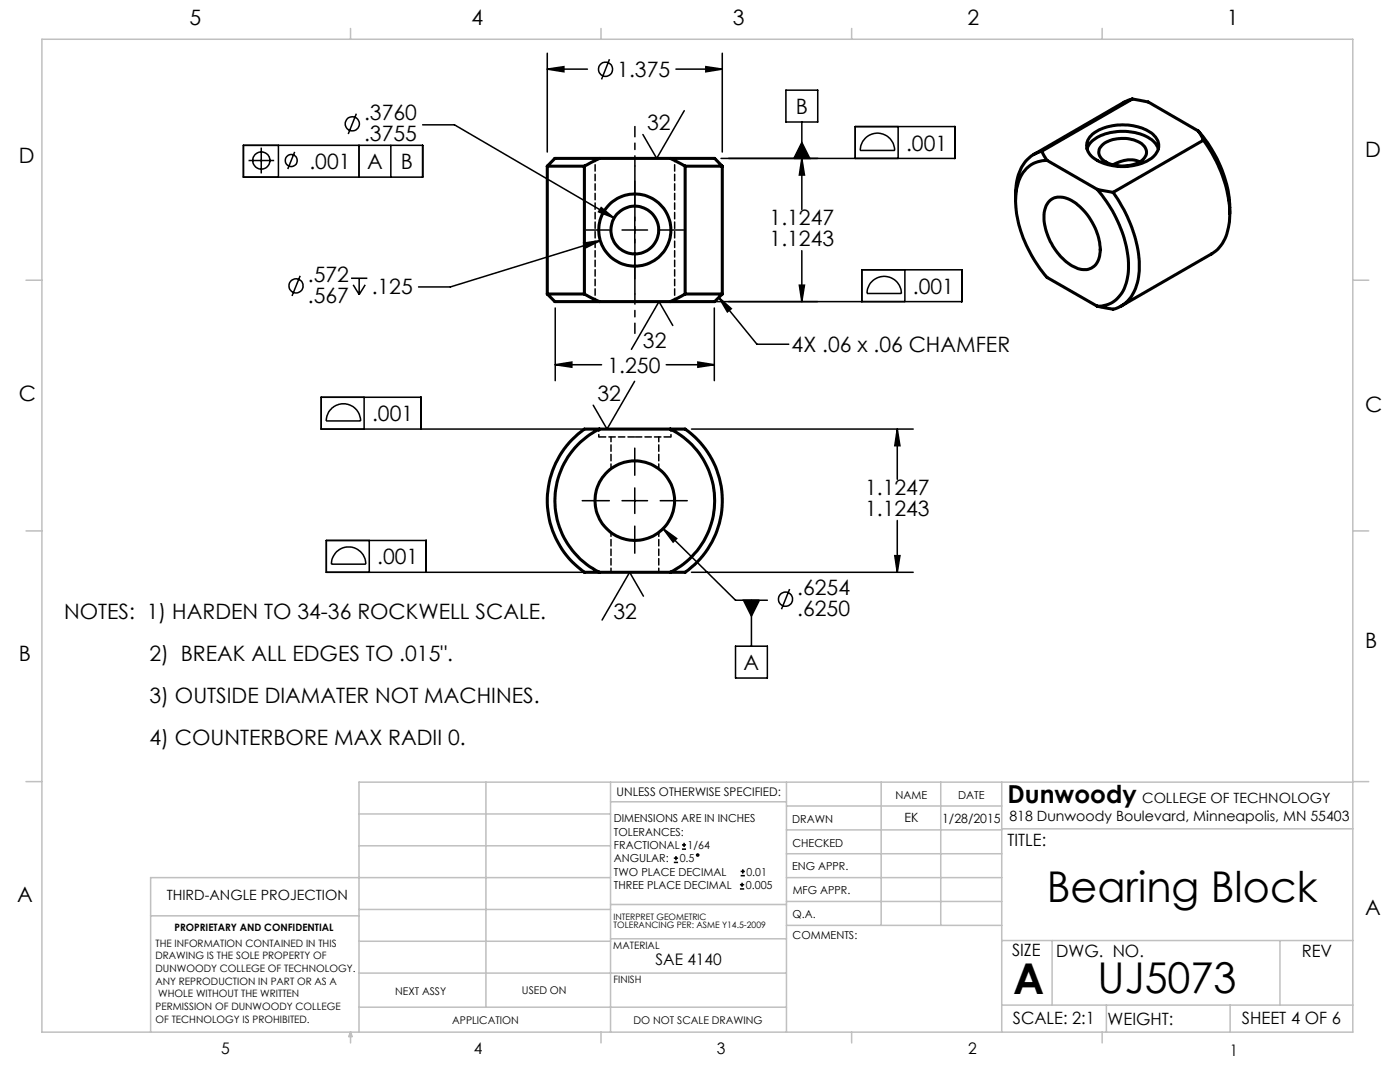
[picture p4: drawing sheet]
<svg xmlns="http://www.w3.org/2000/svg" width="279mm" height="216mm" viewBox="0 0 279 216" stroke-linecap="round" stroke-linejoin="round" font-family="sans-serif">
<g fill="none" stroke="#000" stroke-width=".3">
<path d="M109.2 13.8l3.3-.5v1zM109.2 10.6v19.7M109.2 13.8h8M121.6 11.8l-1.5 4M134.9 13.8h9.2M140.9 13.3l3.2 .5-3.2 .5zM144.1 10.6v19.7M156.8 18h6.4v6.3h-6.4zM48.6 29h35.7v6.3h-35.7zM49.6 32h5.1M52.1 29.5v5.1M55.6 29v6.3"/>
<path d="M58.8 30.3l-1.4 3.4M71.1 22.7l-1.6 4M71.6 29v6.3M78 29v6.3M84.3 24.9h6.4l31.9 18.6M126.7 36.2v4.6M136.6 22.1l-5.5 9.5-2.8-4.8M143.9 31.6h46.7v-6.3h-19.9v6.3M160 28.4l1.6 3.2h-3.2zM160 31.6l.5 3.3h-1zM160 24.3v17.5M172.6 27.6a3.4 3.4 0 0 1 3.8-.8 3.4 3.4 0 0 1 2.1 3.2h-6.8a3.7 3.7 0 0 1 .9-2.4z"/>
<path d="M179.2 25.3v6.3M59.9 55l-1.6 4.1M70.1 55.5h3.2M70.5 56.8l1.2 2M71.7 55.5v3.3M72.9 56.8l-1.2 2M116.5 48.5l3.3-.5-3 1.5zM116.9 45.9h4.7M119.8 48l-29.9 9.3h-6.4M120 41.4l2.6 2.1-3.1-1.2zM124.1 45.9h5.1M126.7 43.4v5"/>
<path d="M126.7 51v4.6M131.8 45.9h4.6M143.5 59.4l7.6 9.3h6.3M143.5 59.4l2.4 2.2-.7 .6zM159.5 56.9h1l-.5 3.3zM160 50v10.2M174 56.2a3.4 3.4 0 0 1 3.7-.8 3.4 3.4 0 0 1 2.2 3.2h-6.9a3.4 3.4 0 0 1 1-2.4zM180.6 53.8v6.4M72.7 79.3v6.3M110.8 72.8l3.3-.6v1.1zM110.8 61.5v14.5M110.8 72.8h9.3"/>
<path d="M126.6 76.1l-5.5 9.5-2.7-4.7M133 72.8h9.6M134.3 64.9l-2.8-4.7-5.5 9.5M135 60.2h56.9v-6.4h-19.9v6.4M139.3 72.2l3.3 .6-3.3 .5zM142.6 61.5v14.5M66.3 81.4a3.4 3.4 0 0 1 3.6-.5 3.4 3.4 0 0 1 2.1 3.1h-6.9v-.3a3.7 3.7 0 0 1 1.2-2.3zM84 85.6v-6.3h-19.9v6.3h54.3M116.2 99.9h5.4M124.1 99.9h5.1M126.7 89.4v5.4M126.7 97.4v5"/>
<path d="M131.8 99.9h5.4M138 85.6h44.2M179.1 85.6l.5 3.3h-1zM179.1 85.6v10M67.1 110.2a3.4 3.4 0 0 1 3.8-.8 3.4 3.4 0 0 1 2.1 3.2h-6.9a3.4 3.4 0 0 1 1-2.4zM73.7 107.8v6.4M85.1 114.2v-6.4h-20v6.4h53.3M126.7 105v5.4M128.4 119l-2.7-4.8-5.5 9.5M132.3 105.5l2.7 2-.7 .7zM132.3 105.5l14.5 14.3h6.3M138 114.2h44.2"/>
<path d="M148.4 119.8h3.2l-1.6 3.1zM150 119.8v9.1M157.6 117.5l-1.6 4.1M178.6 110.9h1l-.5 3.3zM179.1 103.9v10.3M146.8 128.9h6.3v6.4h-6.3zM134.5 172.1h.8M134.5 171.2h.8M134.9 170.8v.9M136.1 169.4h.8M136.1 168.6h.8M136.5 168.2v.8"/>
<path d="M147.7 177.4h.8M147.7 176.5h.8M147.8 174.7h.9M147.8 173.9h.9M148.1 176.1v.9M148.2 173.5v.8"/>
<circle cx="120.9" cy="13.8" r="1.42"/>
<circle cx="52.2" cy="32" r="1.71"/>
<circle cx="58.1" cy="32" r="1.2"/>
<circle cx="70.3" cy="24.7" r="1.41"/>
<circle cx="59.1" cy="57.1" r="1.41"/>
<circle cx="156.8" cy="119.6" r="1.41"/>
<circle cx="139.2" cy="170.6" r=".21"/>
</g>
<path d="M126.7 58.6v-25.5" fill="none" stroke="#000" stroke-width=".3" stroke-dasharray="15.2 1.3 1.3 1.3" stroke-dashoffset="4.4"/>
<path d="M126.7 33.1v-7.8M126.7 58.6v7.9" fill="none" stroke="#000" stroke-width=".3" stroke-dasharray="15.2 1.3 1.3 1.3" stroke-dashoffset="13.2"/>
<g fill="none" stroke="#c0c0c0" stroke-width=".3">
<path d="M8.4 7.8h261.6v198.2h-261.6zM70 5.7v2.1M119.9 5.7v2.1M170 5.7v2.1M220 5.7v2.1M5.2 55.9h3.2M270 55.9h3.2M5.2 105.9h3.2M270 105.9h3.2M5.2 156h3.2M97 156.1v44.9M121.8 156.1v49.9"/>
<path d="M121.8 160h35.2M157 156.1v49.9M175.9 156.1v28.5M187.7 156.1v28.5M199.9 156.1v49.9M270 156.1h-198.4v49.9M270 156h3.2M71.6 168.8h50.2M71.6 162.4h50.2M121.8 175.1h-91.7v30.9M157 170.4h42.9M157 165.6h42.9"/>
<path d="M157 175.1h42.9M157 160.8h42.9M157 179.9h42.9M199.9 165.4h70.1M30.1 182.7h41.5M71.6 194.2h85.4M71.6 187.8h50.2M71.6 181.5h50.2M121.8 187.3h35.2M121.8 180.5h35.2M157 184.6h42.9M199.9 187.7h70.1"/>
<path d="M210 187.7v12.9M255.4 187.7v12.9M70 206v2.1M70 206l.3 .8h-.7zM71.6 201h85.4M119.9 206v2.1M170 206v2.1M199.9 200.6h70.1M220 206v2.1M220.8 200.6v5.4M245.5 200.6v5.4"/>
</g>
<g fill="#000">
<path d="M109.2 13.8l3.3-.5v1zM140.9 13.3l3.2 .5-3.2 .5zM160 31.6l.5 3.3h-1zM159.5 56.9h1l-.5 3.3zM110.8 72.8l3.3-.6v1.1zM139.3 72.2l3.3 .6-3.3 .5zM116.5 48.5l.3 1 3-1.5zM120 41.4l-.5 .9 3.1 1.2z"/>
<path d="M132.3 105.5l2 2.7 .7-.7zM178.6 110.9h1l-.5 3.3zM179.1 85.6l.5 3.3h-1z"/>
<path d="M148.4 119.8l1.6 3.1 1.6-3.1zM143.5 59.4l2.4 2.2-.7 .6zM160 28.4l-1.6 3.2h3.2z"/>
</g>
<g fill="none" stroke="#000" stroke-width=".61">
<path d="M226 19.8l3.2 .6 9.9 5.7M226 19.8l-1.7 .6-18 10.4M226 19.8l-18.1 10.4M109.2 33.2h7.4M109.2 33.2v25.5M116.6 33.2v25.5M119.6 31.6l-3 1.6M119.6 31.6h-8.9l-1.5 1.6M119.6 31.6h14.2M133.8 31.6l2.9 1.6M133.8 31.6h8.8l1.5 1.6M136.7 33.2h7.4"/>
<path d="M136.7 33.2v25.5M144.1 33.2v25.5M207.9 30.2l1.1 1.8M207.9 30.2a6.9 6.9 0 0 0-4.9 5.8l-.3 1.8v2.3M209 32a6 6 0 0 0-6 5.1 18.8 18.8 0 0 0 2.2 12.5 27.5 27.5 0 0 0 3.8 5.8l10 5.7M209 32l10 5.8M217 29.7a5.3 5.3 0 0 1 4.1-3.1 10.6 10.6 0 0 1 9 1.5l.5 .5 .6 1.1M218 26.8a10.6 10.6 0 0 1 12.1 0 2.9 2.9 0 0 1-.6 5 10.7 10.7 0 0 1-11.5-.5 2.82 2.82 0 0 1 0-4.5zM219 37.8a24.7 24.7 0 0 1 6.2 15.9 7.9 7.9 0 0 1-3.2 6.6l-1.2 .6-1.8 .2M219 37.8l3.1 .6M220 29a6.8 6.8 0 0 1 8.3 .1 1.96 1.96 0 0 1-.8 3.2 7.1 7.1 0 0 1-7.6-.5 1.81 1.81 0 0 1 .1-2.8zM222.1 38.4a26.2 26.2 0 0 1 5.3 15.6 8.2 8.2 0 0 1-4.3 7.4l-1 .3-3.1-.6"/>
<path d="M227.4 32.3a5.7 5.7 0 0 0-5.3 .6M239.1 26.1l1.1 1.9M239.1 26.1a24.3 24.3 0 0 1 6.3 16.6M240.2 28a25.6 25.6 0 0 1 5.2 15.6 8.2 8.2 0 0 1-3.6 7.1l-18 10.4M240.2 28l-18.1 10.4M109.2 58.7h7.4M109.2 58.7l1.5 1.5h8.9M116.6 58.7l3 1.5M136.7 58.7l-2.9 1.5M136.7 58.7h7.4M144.1 58.7l-1.5 1.5h-8.8M209.4 40.2a3.8 3.8 0 0 1 4.9 .1 12.1 12.1 0 0 1 5.2 10.4 3.2 3.2 0 0 1-1.8 2.8 3.2 3.2 0 0 1-3.4-.3 12.1 12.1 0 0 1-5.9-10.7l.4-1.5z"/>
<path d="M119.6 60.2h14.2M119.6 85.6a15.9 15.9 0 0 0-8.9 14.3 15.9 15.9 0 0 0 8.9 14.3M119.6 85.6h-3a17.5 17.5 0 0 0 0 28.6h3M119.6 85.6h14.2M133.8 85.6a16 16 0 0 1 8.8 14.3 16 16 0 0 1-8.8 14.3M133.8 85.6h2.9a17.5 17.5 0 0 1 0 28.6h-2.9M119.6 114.2h14.2"/>
<circle cx="126.7" cy="45.9" r="7.2"/>
<circle cx="126.7" cy="45.9" r="4.8"/>
<circle cx="126.7" cy="99.9" r="7.9"/>
</g>
<path d="M119.5 87.2h7.2M126.7 87.2h7.2" fill="none" stroke="#000" stroke-width=".3" stroke-dasharray="1.3 .6" stroke-dashoffset="-.1"/>
<path d="M119.5 85.6v1.6M133.9 87.2v-1.6" fill="none" stroke="#000" stroke-width=".3" stroke-dasharray="1.3 .6" stroke-dashoffset=".8"/>
<path d="M121.9 87.2v6.3M131.5 93.5v-6.3" fill="none" stroke="#000" stroke-width=".3" stroke-dasharray="1.3 .6" stroke-dashoffset=".3"/>
<path d="M121.9 106.2v8M131.5 114.2v-8" fill="none" stroke="#000" stroke-width=".3" stroke-dasharray="1.3 .6" stroke-dashoffset=".5"/>
<path d="M118.8 31.6v28.6M134.6 60.2v-28.6" fill="none" stroke="#000" stroke-width=".3" stroke-dasharray="1.3 .6" stroke-dashoffset=".6"/>
<g font-size="8.5">
<text x="208.9" y="179.9">Bearing Block</text>
<text x="202.2" y="198.3">A</text>
<text x="219" y="198.1">UJ5073</text>
</g>
<text font-size="4.9" x="201.1" y="160.3">Dunwoody</text>
<g font-size="4.2">
<text x="37.8" y="5">5</text>
<text x="94.1" y="5">4</text>
<text x="146.2" y="5">3</text>
<text x="193.1" y="5">2</text>
<text x="244.8" y="5">1</text>
<text x="123.2" y="15.4">1.375</text>
<text x="72.7" y="24">.3760</text>
<text x="158.8" y="22.7">B</text>
<text x="72.7" y="28.1">.3755</text>
<text x="129.1" y="25.9">32</text>
<text x="3.8" y="32.6">D</text>
<text x="61.7" y="33.8">.001</text>
<text x="73.3" y="33.8">A</text>
<text x="80" y="33.8">B</text>
<text x="180.8" y="30">.001</text>
<text x="272.4" y="31.4">D</text>
<text x="153.6" y="45">1.1247</text>
<text x="153.6" y="49.1">1.1243</text>
<text x="61.4" y="56.3">.572</text>
<text x="74.2" y="58.6">.125</text>
<text x="182.2" y="58.6">.001</text>
<text x="61.4" y="60.4">.567</text>
<text x="128.3" y="69.5">32</text>
<text x="158" y="70.2">4X .06 x .06 CHAMFER</text>
<text x="121.2" y="74.3">1.250</text>
<text x="3.8" y="79.9">C</text>
<text x="119.2" y="79.9">32</text>
<text x="272.4" y="82.2">C</text>
<text x="74.3" y="84">.001</text>
<text x="172.6" y="98.8">1.1247</text>
<text x="172.6" y="102.9">1.1243</text>
<text x="75.3" y="112.6">.001</text>
<text x="159.1" y="118.8">.6254</text>
<text x="12.8" y="123.6">NOTES: 1) HARDEN TO 34-36 ROCKWELL SCALE.</text>
<text x="122.4" y="123.5">32</text>
<text x="159.1" y="122.9">.6250</text>
<text x="3.8" y="132">B</text>
<text x="29.8" y="131.9">2) BREAK ALL EDGES TO .015&quot;.</text>
<text x="272.4" y="129.2">B</text>
<text x="148.4" y="133.7">A</text>
<text x="29.8" y="140.2">3) OUTSIDE DIAMATER NOT MACHINES.</text>
<text x="29.8" y="148.6">4) COUNTERBORE MAX RADII 0.</text>
<text x="3.4" y="180">A</text>
<text x="272.4" y="182.5">A</text>
</g>
<g font-size="3.4">
<text x="201.1" y="168.8">TITLE:</text>
<text x="202" y="190.8">SIZE</text>
<text x="210.8" y="190.9">DWG. NO.</text>
<text x="259.8" y="191">REV</text>
<text x="202.1" y="204.4">SCALE: 2:1</text>
<text x="221" y="204.5">WEIGHT:</text>
<text x="247.8" y="204.4">SHEET 4 OF 6</text>
</g>
<g font-size="3.2">
<text x="130.8" y="192.5">SAE 4140</text>
<text x="44.2" y="210.4">5</text>
<text x="94.6" y="210.3">4</text>
<text x="143.1" y="210.4">3</text>
<text x="193.2" y="210.3">2</text>
<text x="245.4" y="210.6">1</text>
</g>
<g font-size="2.8">
<text x="228" y="160.3">COLLEGE OF TECHNOLOGY</text>
<text x="201.5" y="163.8">818 Dunwoody Boulevard, Minneapolis, MN 55403</text>
<text x="33.3" y="179.6">THIRD-ANGLE PROJECTION</text>
</g>
<g font-size="2.5">
<text x="180.5" y="164.1">EK</text>
<text x="188" y="164.2">1/28/2015</text>
</g>
<text font-size="2.4" x="123.1" y="158.9">UNLESS OTHERWISE SPECIFIED:</text>
<g font-size="2.2">
<text x="178.7" y="159.4">NAME</text>
<text x="191.2" y="159.4">DATE</text>
<text x="122.5" y="164.1">DIMENSIONS ARE IN INCHES</text>
<text x="122.5" y="166.8">TOLERANCES:</text>
<text x="158.1" y="164.2">DRAWN</text>
<text x="122.5" y="169.4">FRACTIONAL</text>
<text x="122.5" y="172.1">ANGULAR:</text>
<text x="135.6" y="172.1">0.5</text>
<text x="137.2" y="169.4">1/64</text>
<text x="158.1" y="173.7">ENG APPR.</text>
<text x="158.2" y="169.1">CHECKED</text>
<text x="122.5" y="177.4">THREE PLACE DECIMAL</text>
<text x="122.5" y="174.7">TWO PLACE DECIMAL</text>
<text x="148.8" y="177.4">0.005</text>
<text x="149" y="174.7">0.01</text>
<text x="158.2" y="178.4">MFG APPR.</text>
<text x="158.2" y="183.2">Q.A.</text>
<text x="158.2" y="187.4">COMMENTS:</text>
</g>
<g font-size="2.1">
<text x="78.8" y="198.5">NEXT ASSY</text>
<text x="104.2" y="198.4">USED ON</text>
<text x="90.2" y="204.3">APPLICATION</text>
<text x="126.4" y="204.3">DO NOT SCALE DRAWING</text>
</g>
<g font-size="2">
<text x="34.8" y="185.7">PROPRIETARY AND CONFIDENTIAL</text>
<text x="31" y="188.9">THE INFORMATION CONTAINED IN THIS</text>
<text x="31" y="191.4">DRAWING IS THE SOLE PROPERTY OF</text>
<text x="122.4" y="189.4">MATERIAL</text>
<text x="31" y="194">DUNWOODY COLLEGE OF TECHNOLOGY.</text>
<text x="31" y="196.5">ANY REPRODUCTION IN PART OR AS A</text>
<text x="122.4" y="196.2">FINISH</text>
<text x="31" y="201.5">PERMISSION OF DUNWOODY COLLEGE</text>
<text x="31.6" y="199">WHOLE WITHOUT THE WRITTEN</text>
<text x="31" y="204">OF TECHNOLOGY IS PROHIBITED.</text>
</g>
<g font-size="1.8">
<text x="122.5" y="183.5">INTERPRET GEOMETRIC</text>
<text x="122.5" y="185.2">TOLERANCING PER: ASME Y14.5-2009</text>
</g>
</svg>
